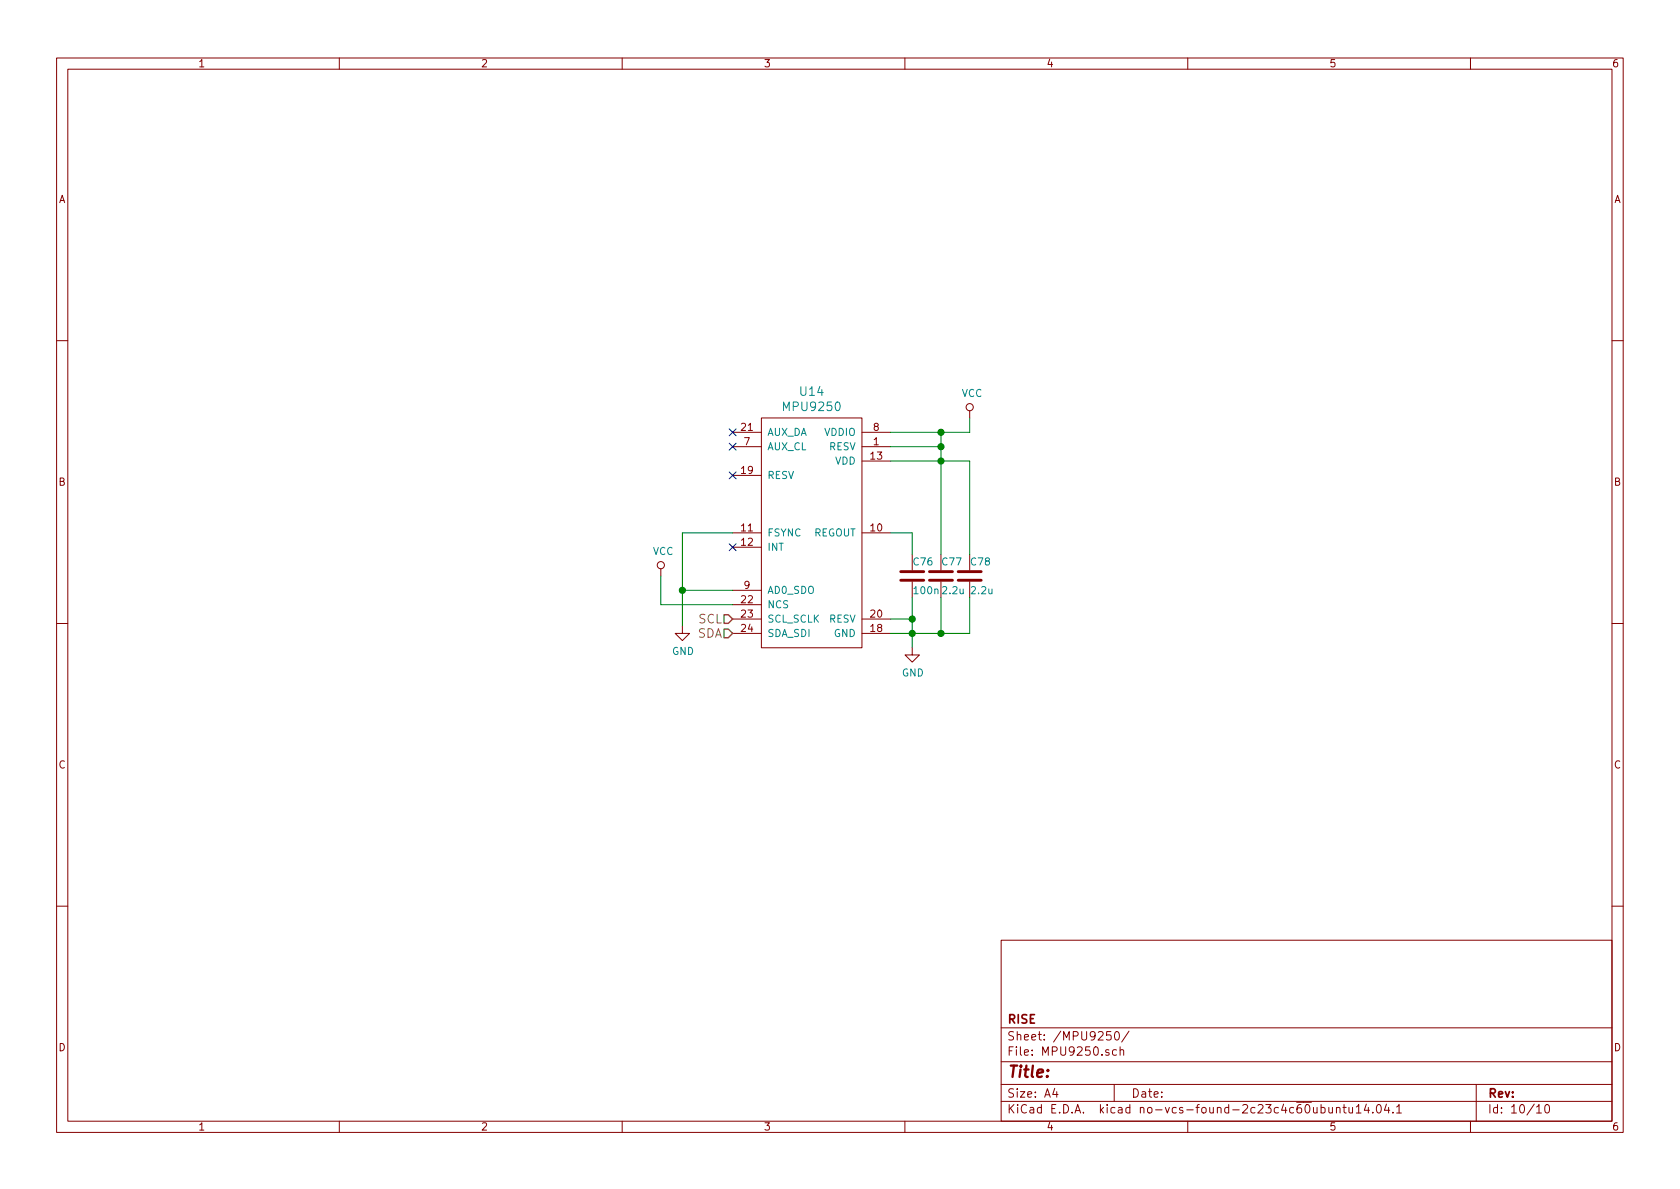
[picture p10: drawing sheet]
EESchema Schematic File Version 4
LIBS:RCCAR_IF_Board_GPS-cache
EELAYER 26 0
EELAYER END
$Descr A4 11693 8268
encoding utf-8
Sheet 10 10
Title ""
Date ""
Rev ""
Comp "RISE"
Comment1 ""
Comment2 ""
Comment3 ""
Comment4 ""
$EndDescr
$Comp
L crf_1:MPU9250 U14
U 1 1
P 5650 3700
F 0 "U14" H 5650 4687 60  0000 C CNN
F 1 "MPU9250" H 5650 4581 60  0000 C CNN
F 2 "Housings_DFN_QFN:QFN-24_3x3mm_Pitch0.4mm" H 5850 3350 60  0001 C CNN
F 3 "" H 5850 3350 60  0000 C CNN
	1    5650 3700
	1    0    0    -1  
$EndComp
Text HLabel 5100 4300 0    60   Input ~ 0
SCL
Text HLabel 5100 4400 0    60   Input ~ 0
SDA
$Comp
L power:GND #PWR022
U 1 1
P 4750 4350
F 0 "#PWR022" H 4750 4100 50  0001 C CNN
F 1 "GND" H 4755 4177 50  0000 C CNN
F 2 "" H 4750 4350 50  0001 C CNN
F 3 "" H 4750 4350 50  0001 C CNN
	1    4750 4350
	1    0    0    -1  
$EndComp
$Comp
L power:VCC #PWR023
U 1 1
P 4600 4000
F 0 "#PWR023" H 4600 3850 50  0001 C CNN
F 1 "VCC" H 4617 4173 50  0000 C CNN
F 2 "" H 4600 4000 50  0001 C CNN
F 3 "" H 4600 4000 50  0001 C CNN
	1    4600 4000
	1    0    0    -1  
$EndComp
NoConn ~ 5100 3800
NoConn ~ 5100 3300
NoConn ~ 5100 3100
NoConn ~ 5100 3000
$Comp
L RCCAR_IF_Board_GPS-rescue:C-RESCUE-RCCAR_IF_Board_GPS C76
U 1 1
P 6350 4000
F 0 "C76" H 6350 4100 50  0000 L CNN
F 1 "100n" H 6350 3900 50  0000 L CNN
F 2 "Capacitors_SMD:C_0603" H 6388 3850 50  0001 C CNN
F 3 "" H 6350 4000 50  0001 C CNN
	1    6350 4000
	1    0    0    -1  
$EndComp
Wire Wire Line
	6200 3700 6350 3700
Wire Wire Line
	6350 3700 6350 3850
Wire Wire Line
	6350 4150 6350 4500
Wire Wire Line
	6200 4400 6750 4400
Wire Wire Line
	6200 4300 6350 4300
Connection ~ 6350 4300
$Comp
L power:GND #PWR027
U 1 1
P 6350 4500
F 0 "#PWR027" H 6350 4250 50  0001 C CNN
F 1 "GND" H 6355 4327 50  0000 C CNN
F 2 "" H 6350 4500 50  0001 C CNN
F 3 "" H 6350 4500 50  0001 C CNN
	1    6350 4500
	1    0    0    -1  
$EndComp
Connection ~ 6350 4400
$Comp
L RCCAR_IF_Board_GPS-rescue:C-RESCUE-RCCAR_IF_Board_GPS C78
U 1 1
P 6750 4000
F 0 "C78" H 6750 4100 50  0000 L CNN
F 1 "2.2u" H 6750 3900 50  0000 L CNN
F 2 "Capacitors_SMD:C_0603" H 6788 3850 50  0001 C CNN
F 3 "" H 6750 4000 50  0001 C CNN
	1    6750 4000
	1    0    0    -1  
$EndComp
Wire Wire Line
	6750 4400 6750 4150
$Comp
L RCCAR_IF_Board_GPS-rescue:C-RESCUE-RCCAR_IF_Board_GPS C77
U 1 1
P 6550 4000
F 0 "C77" H 6550 4100 50  0000 L CNN
F 1 "2.2u" H 6550 3900 50  0000 L CNN
F 2 "Capacitors_SMD:C_0603" H 6588 3850 50  0001 C CNN
F 3 "" H 6550 4000 50  0001 C CNN
	1    6550 4000
	1    0    0    -1  
$EndComp
Wire Wire Line
	6550 3000 6550 3850
Wire Wire Line
	6550 4150 6550 4400
Connection ~ 6550 4400
$Comp
L power:VCC #PWR033
U 1 1
P 6750 2900
F 0 "#PWR033" H 6750 2750 50  0001 C CNN
F 1 "VCC" H 6767 3073 50  0000 C CNN
F 2 "" H 6750 2900 50  0001 C CNN
F 3 "" H 6750 2900 50  0001 C CNN
	1    6750 2900
	1    0    0    -1  
$EndComp
Wire Wire Line
	5100 4200 4600 4200
Wire Wire Line
	4600 4200 4600 4000
Wire Wire Line
	5100 4100 4750 4100
Wire Wire Line
	4750 3700 4750 4350
Wire Wire Line
	4750 3700 5100 3700
Connection ~ 4750 4100
Wire Wire Line
	6200 3000 6750 3000
Wire Wire Line
	6750 3000 6750 2900
Wire Wire Line
	6200 3200 6750 3200
Wire Wire Line
	6200 3100 6550 3100
Connection ~ 6550 3200
Connection ~ 6550 3000
Connection ~ 6550 3100
Wire Wire Line
	6750 3200 6750 3850
$EndSCHEMATC
